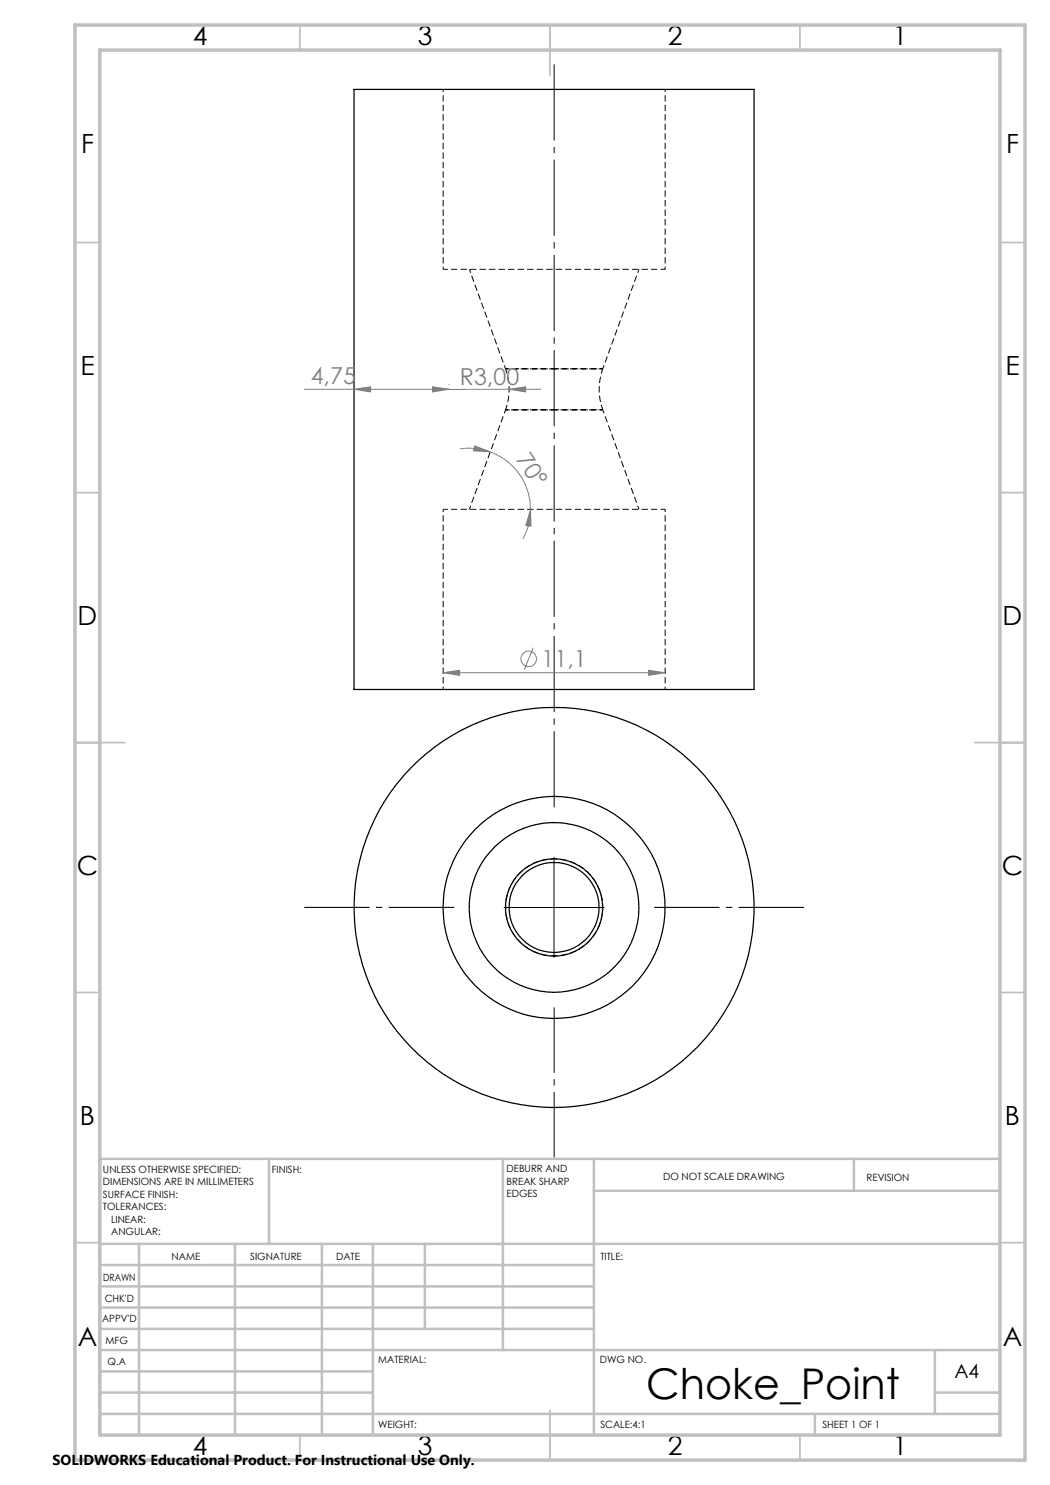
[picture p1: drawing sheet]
<svg xmlns="http://www.w3.org/2000/svg" width="210mm" height="297mm" viewBox="0 0 210 297" stroke-linecap="round" stroke-linejoin="round" font-family="sans-serif">
<path d="M133 53.9h-44.4M101.1 73.8a12 12 0 0 1 0 8.2M110.8 73.8h9.7h-19.4h9.7M110.8 82h9.7h-19.4h9.7M120.6 82a12 12 0 0 1 0-8.2M133 101.9h-44.4" fill="none" stroke="#000" stroke-width=".2" stroke-dasharray="1.3 .6" stroke-dashoffset=".3" stroke-linecap="butt"/>
<path d="M88.6 17.9v36M133 53.9v-36M88.6 101.9v36M133 137.9v-36" fill="none" stroke="#000" stroke-width=".2" stroke-dasharray="1.3 .6" stroke-dashoffset=".7" stroke-linecap="butt"/>
<path d="M93.9 53.9l7.2 19.9M120.6 73.8l7.2-19.9M101.1 82l-7.2 19.9M127.8 101.9l-7.2-19.9" fill="none" stroke="#000" stroke-width=".2" stroke-dasharray="1.3 .6" stroke-dashoffset=".5" stroke-linecap="butt"/>
<g fill="none" stroke="#000" stroke-width=".25">
<path d="M70.8 17.9h80v120h-80z"/>
<circle cx="110.8" cy="181.5" r="17"/>
<circle cx="110.8" cy="181.5" r="9"/>
<circle cx="110.8" cy="181.5" r="40"/>
<circle cx="110.8" cy="181.5" r="9.7"/>
<circle cx="110.8" cy="181.5" r="22.2"/>
</g>
<path d="M110.8 191.2a9.7 9.7 0 0 0 8.6-14.3 9.7 9.7 0 0 0-16.6-.9 9.7 9.7 0 0 0 7 15.1l1 .1" fill="none" stroke="#000" stroke-width=".2" stroke-dasharray="1.3 .6" stroke-dashoffset=".6" stroke-linecap="butt"/>
<g fill="none" stroke="#808080" stroke-width=".2">
<path d="M60.8 77.9h47.4M70.8 77.9l3.3-.5v1zM86.5 77.4l3.3 .5-3.3 .5zM89.8 76.9h.1M101.8 77.9l3.3-.5v1zM92 89.8a12.7 12.7 0 0 1 6 .6M94.9 89.2l3.1 1.2-3.3-.2zM98 90.4a12.2 12.2 0 0 1 8.1 11.5M106.1 101.9l.1 3.3-1-.1zM106.1 101.9a11.9 11.9 0 0 1-1.5 5.9M88.6 134.5l3.3-.4v1zM88.6 134.5h44.4"/>
<path d="M106.6 129.5l-1.8 4.5M129.7 134.1l3.3 .4-3.3 .6z"/>
<circle cx="105.8" cy="131.8" r="1.56"/>
</g>
<path d="M110.8 161.5v-148.6" fill="none" stroke="#000" stroke-width=".2" stroke-dasharray="15.2 1.3 1.3 1.3" stroke-linecap="butt"/>
<path d="M90.8 181.5h-30M130.8 181.5h30M110.8 201.5v30" fill="none" stroke="#000" stroke-width=".2" stroke-dasharray="15.2 1.3 1.3 1.3" stroke-dashoffset="2.1" stroke-linecap="butt"/>
<path d="M110.8 171.5v20M100.8 181.5h20" fill="none" stroke="#000" stroke-width=".2"/>
<g fill="none" stroke="#c0c0c0" stroke-width=".35">
<path d="M60 5v5M110 5v10M160 5v5M15 48.5h5M200 48.5h5M15 98.5h5M200 98.5h5M15 148.5h10M195 148.5h10M15 198.5h5M200 198.5h5M15 248.5h5"/>
<path d="M200 248.5h5M60 287v5M110 282v10M160 287v5"/>
</g>
<g fill="none" stroke="#c0c0c0" stroke-width=".5">
<path d="M53.8 231.8v17M100.6 231.8v38.2M118.8 231.8v55.2M118.8 238.2h81.2M170.8 231.8v6.4M200 231.8h-180v55.2M20 248.8h180M20 257.3h98.8M20 253h98.8M27.8 248.8v38.2M47 248.8v38.2M64.4 248.8v38.2"/>
<path d="M74.6 248.8v38.2M85 248.8v17M20 265.8h98.8M20 261.5h98.8M20 278.5h54.6M20 274.3h54.6M20 270h180M187 278.5h13M187 270v12.8M20 282.8h180M163 282.8v4.2"/>
</g>
<path d="M15 5h190v287h-190zM20 10h180v277h-180z" fill="none" stroke="#c0c0c0" stroke-width=".7"/>
<g fill="#808080">
<path d="M101.8 77.9l3.3-.5v1z"/>
<path d="M106.1 101.9l.1 3.3-1-.1zM94.9 89.2l3.1 1.2-3.3-.2z"/>
<path d="M129.7 134.1l3.3 .4-3.3 .6zM88.6 134.5l3.3-.4v1z"/>
<path d="M70.8 77.9l3.3-.5v1zM86.5 77.4l3.3 .5-3.3 .5z"/>
</g>
<text font-size="8.5" x="129.3" y="279.7">Choke_Point</text>
<g font-size="5.3">
<text x="38.5" y="8.9">4</text>
<text x="83.5" y="8.9">3</text>
<text x="133.5" y="8.9">2</text>
<text x="178.5" y="8.9">1</text>
<text x="16.2" y="30.7">F</text>
<text x="201.2" y="30.7">F</text>
<text x="16.1" y="74.9">E</text>
<text x="201.1" y="74.9">E</text>
<text x="15.5" y="124.9">D</text>
<text x="200.5" y="124.9">D</text>
<text x="15.4" y="174.9">C</text>
<text x="200.4" y="174.9">C</text>
<text x="16" y="224.9">B</text>
<text x="201" y="224.9">B</text>
<text x="15.5" y="269.2">A</text>
<text x="200.5" y="269.2">A</text>
<text x="38.5" y="290.9">4</text>
<text x="83.5" y="290.9">3</text>
<text x="133.5" y="290.9">2</text>
<text x="178.5" y="290.9">1</text>
</g>
<g font-size="4.7" fill="#808080">
<text x="62.1" y="76.8">4,75</text>
<text x="92" y="77">R3,00</text>
<text x="103.1" y="91.7" transform="rotate(57 103.1 91.7)">70°</text>
<text x="108.3" y="133.5">11,1</text>
</g>
<text font-size="3.9" x="190.9" y="275.5">A4</text>
<text font-size="2.9" x="10.5" y="292.9">SOLIDWORKS Educational Product. For Instructional Use Only.</text>
<g font-size="2">
<text x="20.6" y="234.6">UNLESS OTHERWISE SPECIFIED:</text>
<text x="20.6" y="237.1">DIMENSIONS ARE IN MILLIMETERS</text>
<text x="20.6" y="239.6">SURFACE FINISH:</text>
<text x="54.4" y="234.6">FINISH:</text>
<text x="101.3" y="234.5">DEBURR AND</text>
<text x="101.3" y="237">BREAK SHARP</text>
<text x="101.3" y="239.5">EDGES</text>
<text x="132.6" y="236">DO NOT SCALE DRAWING</text>
<text x="173.3" y="236.2">REVISION</text>
<text x="20.6" y="242.1">TOLERANCES:</text>
<text x="22.2" y="244.6">LINEAR:</text>
<text x="22.2" y="247.1">ANGULAR:</text>
<text x="34.3" y="252">NAME</text>
<text x="50" y="251.9">SIGNATURE</text>
<text x="67.2" y="251.9">DATE</text>
<text x="120.1" y="251.9">TITLE:</text>
<text x="20.6" y="256.1">DRAWN</text>
<text x="20.9" y="260.3">CHK'D</text>
<text x="20.4" y="264.4">APPV'D</text>
<text x="21.1" y="268.8">MFG</text>
<text x="21.5" y="273">Q.A</text>
<text x="75.6" y="272.5">MATERIAL:</text>
<text x="120" y="272.5">DWG NO.</text>
<text x="75.6" y="285.5">WEIGHT:</text>
<text x="120.1" y="285.6">SCALE:4:1</text>
<text x="164.5" y="285.6">SHEET 1 OF 1</text>
</g>
</svg>
